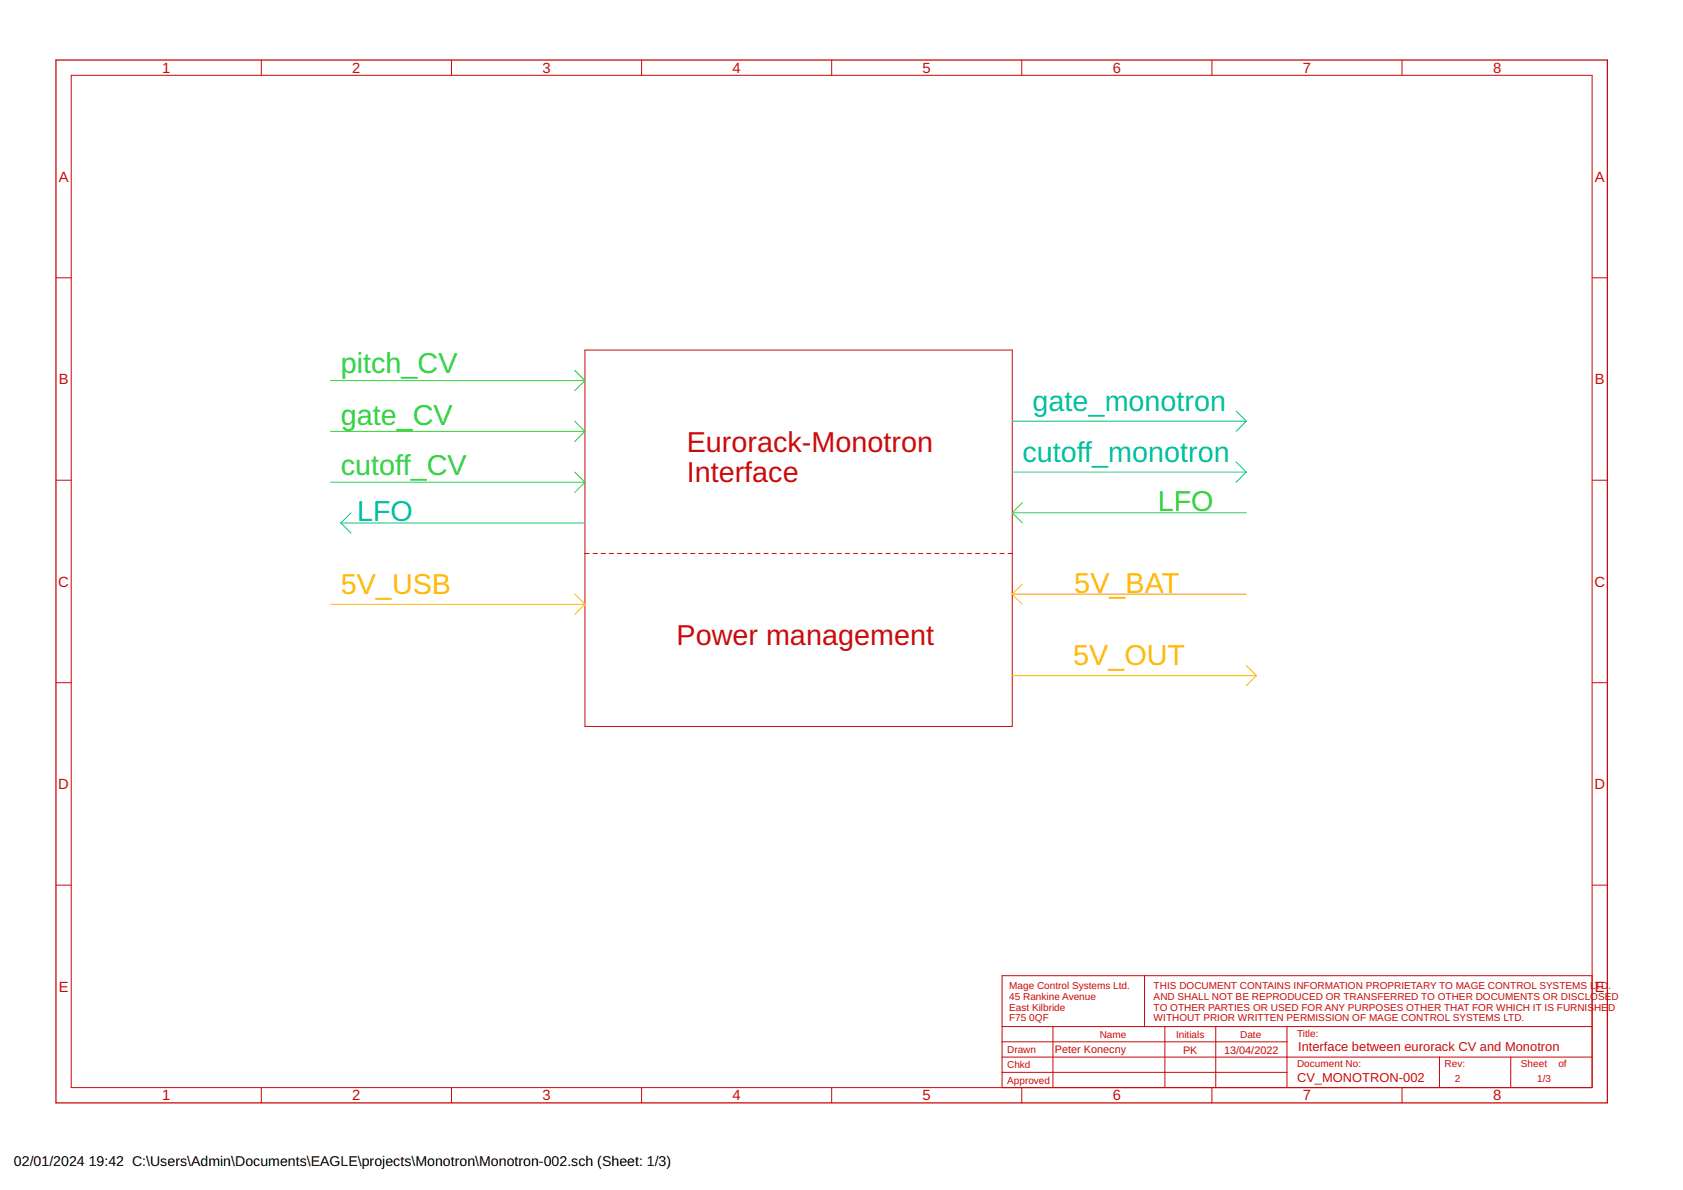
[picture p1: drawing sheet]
<svg xmlns="http://www.w3.org/2000/svg" width="420mm" height="297mm" viewBox="0 0 420 297" stroke-linecap="round" stroke-linejoin="round" font-family="sans-serif">
<g fill="none" stroke="#c90b0b" stroke-width=".25">
<path d="M17.8 18.8h379.7v252.7h-379.7zM65.2 15v3.8M112.7 15v3.8M160.2 15v3.8M207.6 15v3.8M255.1 15v3.8M302.6 15v3.8M350 15v3.8M14 69.3h3.8M397.5 69.3h3.8M146 87.4h106.7v93.9h-106.7zM14 119.9h3.8"/>
<path d="M397.5 119.9h3.8M146 138.2h1.1M148.1 138.2h1M150.1 138.2h1M152.1 138.2h1.1M154.2 138.2h1M156.2 138.2h1M158.2 138.2h1.1M160.3 138.2h1M162.3 138.2h1M164.3 138.2h1.1M166.3 138.2h1.1"/>
<path d="M168.4 138.2h1M170.4 138.2h1M172.4 138.2h1.1M174.5 138.2h1M176.5 138.2h1M178.5 138.2h1.1M180.6 138.2h1M182.6 138.2h1M184.6 138.2h1.1M186.7 138.2h1M188.7 138.2h1M190.7 138.2h1.1"/>
<path d="M192.8 138.2h1M194.8 138.2h1M196.8 138.2h1.1M198.9 138.2h1M200.9 138.2h1M202.9 138.2h1M205 138.2h1M207 138.2h1M209 138.2h1M211.1 138.2h1M213.1 138.2h1M215.1 138.2h1"/>
<path d="M217.1 138.2h1.1M219.2 138.2h1M221.2 138.2h1M223.2 138.2h1.1M225.3 138.2h1M227.3 138.2h1M229.3 138.2h1.1M231.4 138.2h1M233.4 138.2h1M235.4 138.2h1.1M237.4 138.2h1.1M239.5 138.2h1"/>
<path d="M241.5 138.2h1M243.5 138.2h1.1M245.6 138.2h1M247.6 138.2h1M249.6 138.2h1.1M251.7 138.2h1M14 170.4h3.8M397.5 170.4h3.8M14 220.9h3.8M397.5 220.9h3.8M250.2 256.2h147.3M262.9 256.2v15.3"/>
<path d="M285.7 243.5v12.7M290.8 256.2v15.3M303.5 256.2v15.3M321.3 256.2v15.3M397.5 243.5h-147.3v28M65.2 271.5v3.8M112.7 271.5v3.8M160.2 271.5v3.8M207.6 271.5v3.8M250.2 263.9h147.3M250.2 260.1h71.1M250.2 267.7h71.1"/>
<path d="M255.1 271.5v3.8M302.6 271.5v3.8M350 271.5v3.8M359.4 263.9v7.6M377.1 263.9v7.6"/>
</g>
<path d="M14 15h387.3v260.3h-387.3z" fill="none" stroke="#c90b0b" stroke-width=".32"/>
<path d="M82.5 95h63.5M143.5 92.5l2.5 2.5M146 95l-2.5 2.5M82.5 107.7h63.5M143.5 105.1l2.5 2.6M143.5 117.8l2.5 2.6M146 107.7l-2.5 2.5M82.5 120.4h63.5M146 120.4l-2.5 2.5M252.7 128h58.4M252.7 128l2.5 2.5M255.2 125.5l-2.5 2.5" fill="none" stroke="#39d437" stroke-width=".25"/>
<path d="M252.7 105.1h58.4M252.7 117.8h58.4M308.6 115.3l2.5 2.5M308.6 102.6l2.5 2.5M311.1 117.8l-2.5 2.6M311.1 105.1l-2.5 2.6M85.1 130.5h60.9M85.1 130.5l2.5 2.6M87.6 128l-2.5 2.5" fill="none" stroke="#00bfaf" stroke-width=".25"/>
<path d="M82.5 150.9h63.5M143.5 148.3l2.5 2.6M146 150.9l-2.5 2.5M252.7 148.3h58.4M252.7 148.3l2.5 2.6M255.2 145.8l-2.5 2.5M252.7 168.6h61M311.1 166.1l2.6 2.5M313.7 168.6l-2.6 2.6" fill="none" stroke="#ffb908" stroke-width=".25"/>
<g font-size="7.2" fill="#39d437">
<text x="85.1" y="93.2">pitch_CV</text>
<text x="85.1" y="106.2">gate_CV</text>
<text x="85.1" y="118.6">cutoff_CV</text>
<text x="289" y="127.5">LFO</text>
</g>
<g font-size="7.2" fill="#00bfaf">
<text x="257.8" y="102.6">gate_monotron</text>
<text x="255.2" y="115.3">cutoff_monotron</text>
<text x="89.1" y="130">LFO</text>
</g>
<g font-size="7.2" fill="#c90b0b">
<text x="171.4" y="112.8">Eurorack-Monotron</text>
<text x="171.4" y="120.4">Interface</text>
<text x="168.9" y="161">Power management</text>
</g>
<g font-size="7.2" fill="#ffb908">
<text x="85.1" y="148.3">5V_USB</text>
<text x="268.2" y="148.1">5V_BAT</text>
<text x="267.9" y="166.1">5V_OUT</text>
</g>
<g font-size="3.7" fill="#c90b0b">
<text x="40.5" y="18.2">1</text>
<text x="88" y="18.2">2</text>
<text x="135.4" y="18.2">3</text>
<text x="182.9" y="18.2">4</text>
<text x="230.3" y="18.2">5</text>
<text x="277.8" y="18.2">6</text>
<text x="325.3" y="18.2">7</text>
<text x="372.7" y="18.2">8</text>
<text x="14.6" y="45.4">A</text>
<text x="398.2" y="45.4">A</text>
<text x="14.6" y="95.9">B</text>
<text x="398.2" y="95.9">B</text>
<text x="14.5" y="146.4">C</text>
<text x="398" y="146.4">C</text>
<text x="14.5" y="197">D</text>
<text x="398" y="197">D</text>
<text x="14.6" y="247.5">E</text>
<text x="398.2" y="247.5">E</text>
<text x="40.5" y="274.7">1</text>
<text x="88" y="274.7">2</text>
<text x="135.4" y="274.7">3</text>
<text x="182.9" y="274.7">4</text>
<text x="230.3" y="274.7">5</text>
<text x="277.8" y="274.7">6</text>
<text x="325.3" y="274.7">7</text>
<text x="372.7" y="274.7">8</text>
</g>
<g font-size="3.5">
<text x="3.5" y="291">02/01/2024</text>
<text x="22.2" y="291">19:42 C:\Users\Admin\Documents\EAGLE\projects\Monotron\Monotron-002.sch (Sheet: 1/3)</text>
</g>
<g font-size="3.2" fill="#c90b0b">
<text x="324.1" y="262.3">Interface between eurorack CV and Monotron</text>
<text x="323.8" y="270">CV_MONOTRON-002</text>
</g>
<g font-size="2.7" fill="#c90b0b">
<text x="263.4" y="262.8">Peter Konecny</text>
<text x="295.4" y="263.1">PK</text>
<text x="305.6" y="263.1">13/04/2022</text>
</g>
<g font-size="2.5" fill="#c90b0b">
<text x="251.9" y="247">Mage Control Systems Ltd.</text>
<text x="251.9" y="249.6">45 Rankine Avenue</text>
<text x="288" y="247">THIS DOCUMENT CONTAINS INFORMATION PROPRIETARY TO MAGE CONTROL SYSTEMS LTD</text>
<text x="288" y="249.6">AND SHALL NOT BE REPRODUCED OR TRANSFERRED TO OTHER DOCUMENTS OR DISCLOSED</text>
<text x="401.5" y="247">.</text>
<text x="251.9" y="252.3">East Kilbride</text>
<text x="251.9" y="255">F75</text>
<text x="257" y="255">0QF</text>
<text x="288" y="252.3">TO OTHER PARTIES OR USED FOR ANY PURPOSES OTHER THAT FOR WHICH IT IS FURNIS</text>
<text x="288" y="255">WITHOUT PRIOR WRITTEN PERMISSION OF MAGE CONTROL SYSTEMS LTD.</text>
<text x="398" y="252.3">HE</text>
<text x="401.4" y="252.3">D</text>
<text x="251.4" y="262.8">Drawn</text>
<text x="274.5" y="259">Name</text>
<text x="293.6" y="259">Initials</text>
<text x="309.6" y="259">Date</text>
<text x="323.8" y="258.8">Title:</text>
<text x="251.4" y="266.7">Chkd</text>
<text x="323.8" y="266.4">Document No:</text>
<text x="360.6" y="266.4">Rev:</text>
<text x="363.2" y="270">2</text>
<text x="379.7" y="266.4">Sheet</text>
<text x="383.8" y="270">1/3</text>
<text x="389.1" y="266.4">of</text>
<text x="251.4" y="270.5">Approved</text>
</g>
</svg>
